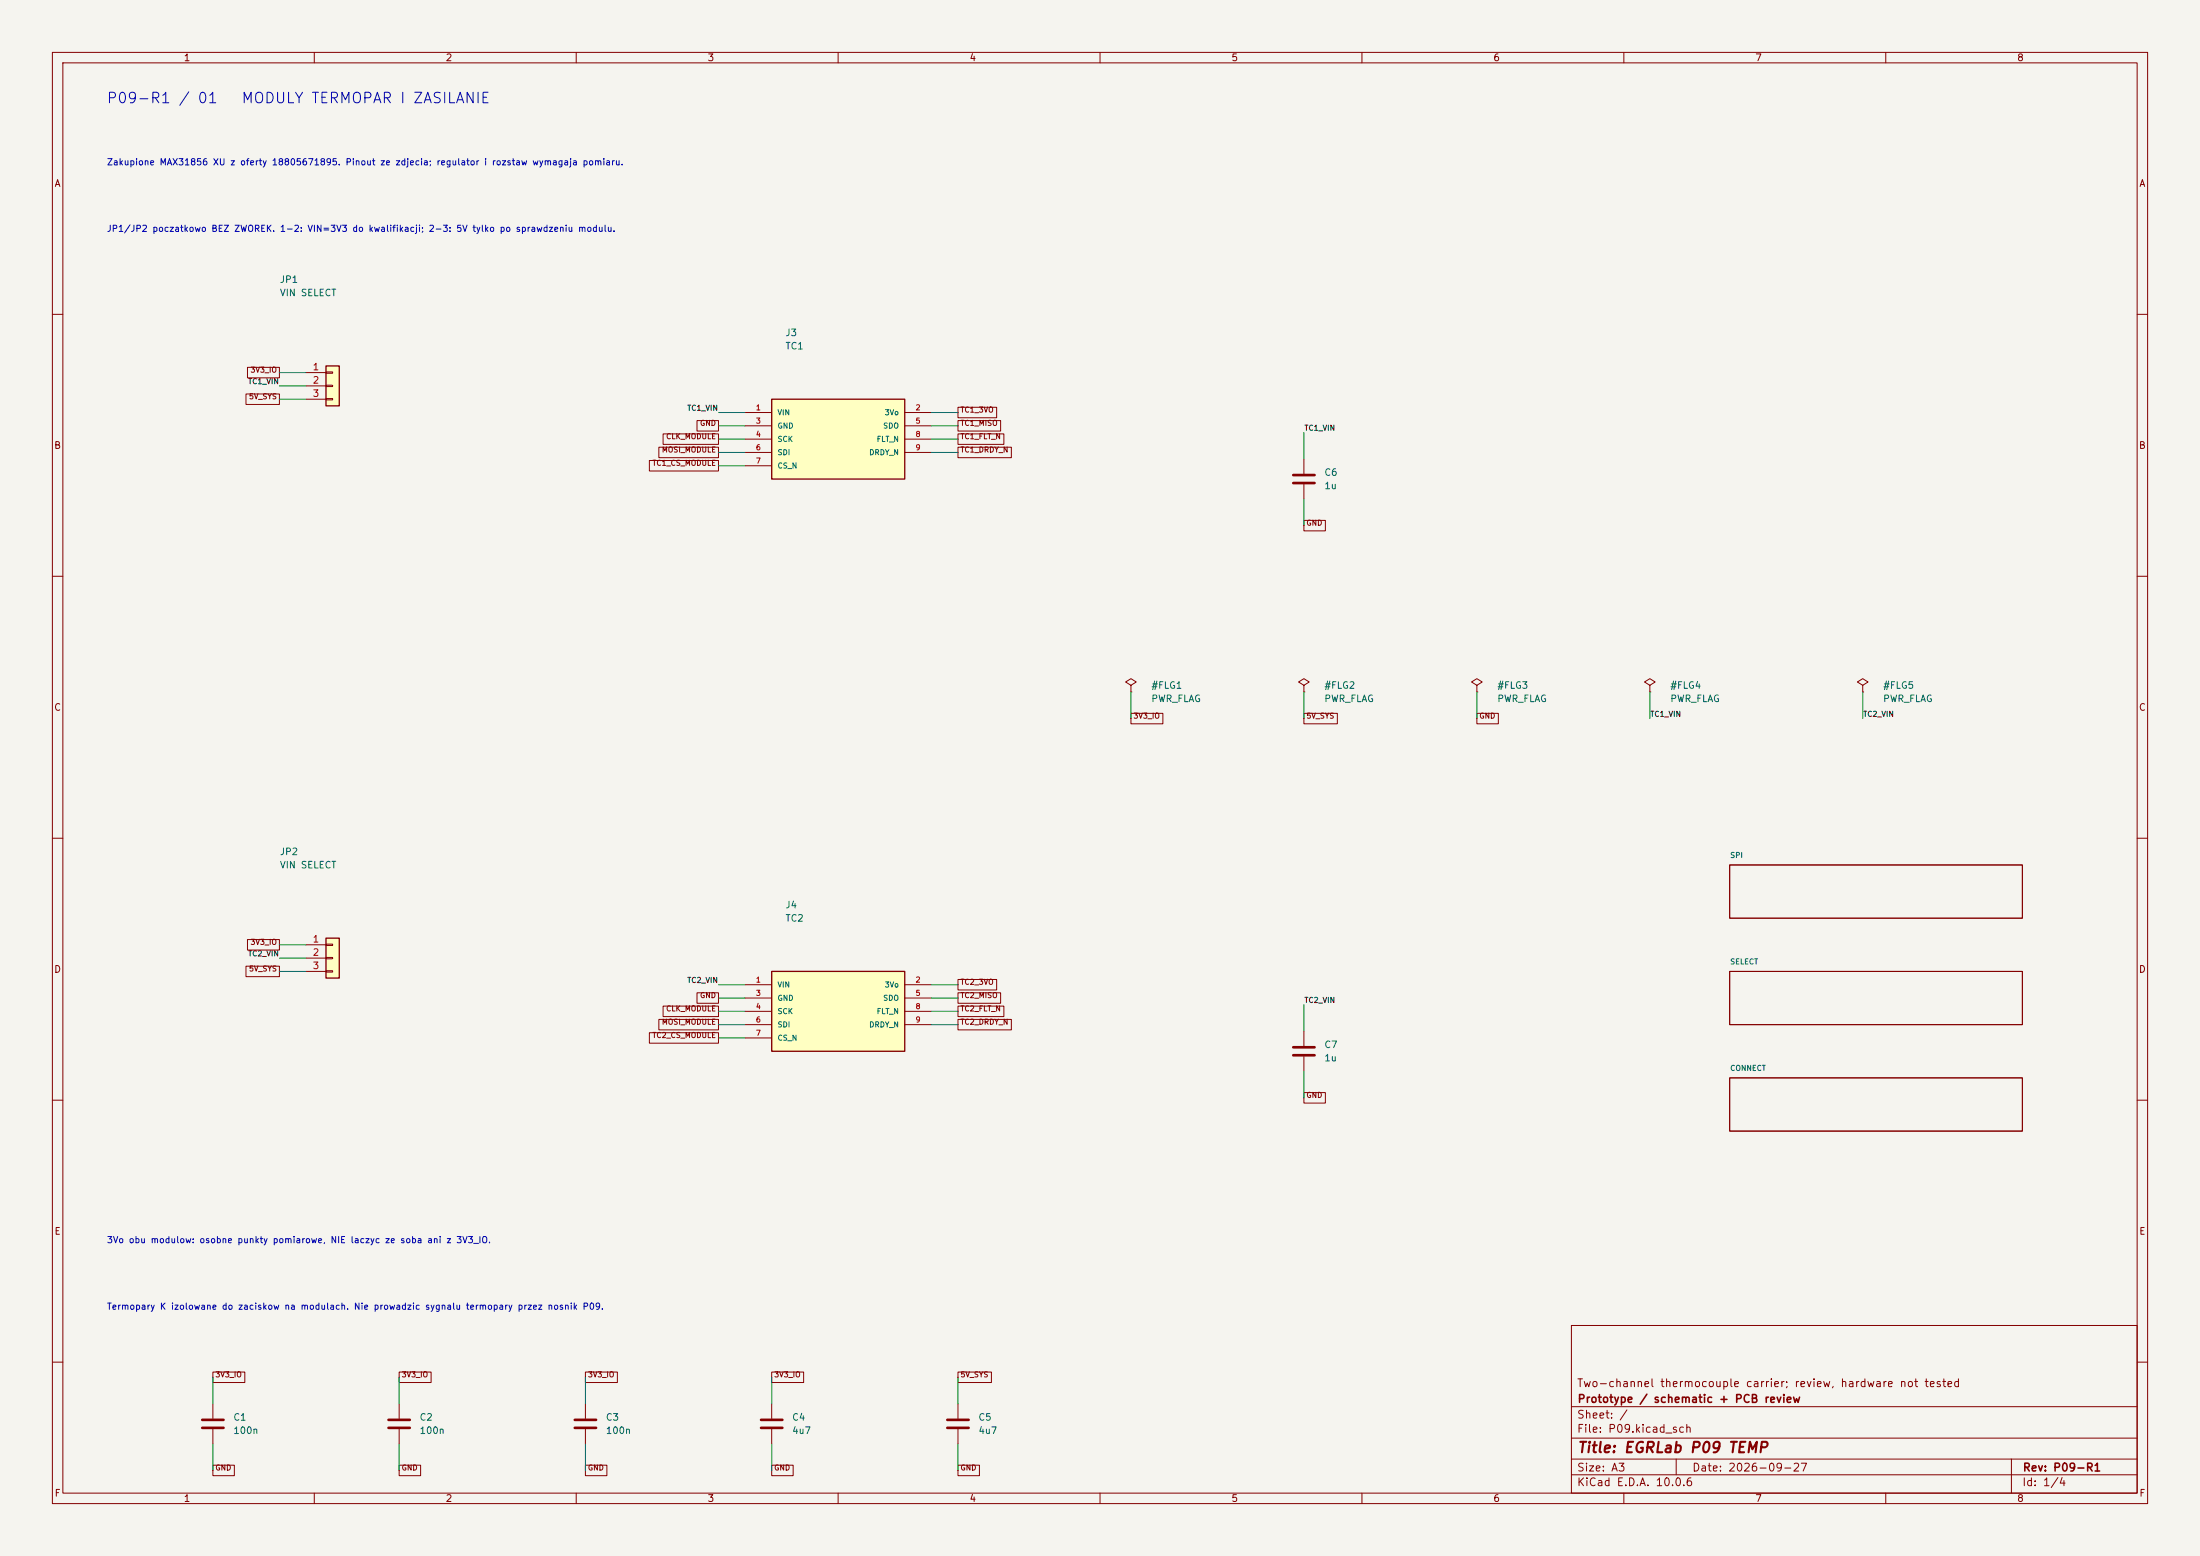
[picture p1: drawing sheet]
(kicad_sch (version 20250114) (generator "eeschema") (paper "A3") (title_block (title "EGRLab P09 TEMP") (date "2026-09-27") (rev "P09-R1") (company "Prototype / schematic + PCB review") (comment 1 "Two-channel thermocouple carrier; review, hardware not tested"))(lib_symbols (symbol "P09:Conn_01x03" (pin_names (offset 1.016) (hide yes)) (exclude_from_sim no) (in_bom yes) (on_board yes) (in_pos_files yes) (duplicate_pin_numbers_are_jumpers no) (symbol "Conn_01x03_1_1" (rectangle (start -1.27 3.81) (end 1.27 -3.81) (stroke (width 0.254) (type default)) (fill (type background))) (rectangle (start -1.27 2.667) (end 0 2.413) (stroke (width 0.1524) (type default)) (fill (type none))) (rectangle (start -1.27 0.127) (end 0 -0.127) (stroke (width 0.1524) (type default)) (fill (type none))) (rectangle (start -1.27 -2.413) (end 0 -2.667) (stroke (width 0.1524) (type default)) (fill (type none))) (pin passive line (at -5.08 2.54 0) (length 3.81) (name "Pin_1" (effects (font (size 1.27 1.27)))) (number "1" (effects (font (size 1.27 1.27))))) (pin passive line (at -5.08 0 0) (length 3.81) (name "Pin_2" (effects (font (size 1.27 1.27)))) (number "2" (effects (font (size 1.27 1.27))))) (pin passive line (at -5.08 -2.54 0) (length 3.81) (name "Pin_3" (effects (font (size 1.27 1.27)))) (number "3" (effects (font (size 1.27 1.27)))))) (embedded_fonts no))(symbol "P09:MAX31856_MODULE_SOCKET" (pin_names (offset 1.016)) (in_bom yes) (on_board yes) (symbol "MAX31856_MODULE_SOCKET_1_1" (rectangle (start -12.7 7.62) (end 12.7 -7.62) (stroke (width .254) (type default)) (fill (type background)))) (symbol "MAX31856_MODULE_SOCKET_1_0" (pin power_in line (at -17.78 5.08 0) (length 5.08) (name "VIN" (effects (font (size 1.0 1.0)))) (number "1" (effects (font (size 1 1))))) (pin power_in line (at -17.78 2.54 0) (length 5.08) (name "GND" (effects (font (size 1.0 1.0)))) (number "3" (effects (font (size 1 1))))) (pin input line (at -17.78 0.0 0) (length 5.08) (name "SCK" (effects (font (size 1.0 1.0)))) (number "4" (effects (font (size 1 1))))) (pin input line (at -17.78 -2.54 0) (length 5.08) (name "SDI" (effects (font (size 1.0 1.0)))) (number "6" (effects (font (size 1 1))))) (pin input line (at -17.78 -5.08 0) (length 5.08) (name "CS_N" (effects (font (size 1.0 1.0)))) (number "7" (effects (font (size 1 1))))) (pin passive line (at 17.78 5.08 180) (length 5.08) (name "3Vo" (effects (font (size 1.0 1.0)))) (number "2" (effects (font (size 1 1))))) (pin tri_state line (at 17.78 2.54 180) (length 5.08) (name "SDO" (effects (font (size 1.0 1.0)))) (number "5" (effects (font (size 1 1))))) (pin output line (at 17.78 0.0 180) (length 5.08) (name "FLT_N" (effects (font (size 1.0 1.0)))) (number "8" (effects (font (size 1 1))))) (pin output line (at 17.78 -2.54 180) (length 5.08) (name "DRDY_N" (effects (font (size 1.0 1.0)))) (number "9" (effects (font (size 1 1)))))))(symbol "P09:C" (pin_numbers (hide yes)) (pin_names (offset 0.254)) (exclude_from_sim no) (in_bom yes) (on_board yes) (in_pos_files yes) (duplicate_pin_numbers_are_jumpers no) (symbol "C_0_1" (polyline (pts (xy -2.032 0.762) (xy 2.032 0.762)) (stroke (width 0.508) (type default)) (fill (type none))) (polyline (pts (xy -2.032 -0.762) (xy 2.032 -0.762)) (stroke (width 0.508) (type default)) (fill (type none)))) (symbol "C_1_1" (pin passive line (at 0 3.81 270) (length 2.794) (name "" (effects (font (size 1.27 1.27)))) (number "1" (effects (font (size 1.27 1.27))))) (pin passive line (at 0 -3.81 90) (length 2.794) (name "" (effects (font (size 1.27 1.27)))) (number "2" (effects (font (size 1.27 1.27)))))) (embedded_fonts no))(symbol "P09:PWR_FLAG" (power global) (pin_numbers (hide yes)) (pin_names (offset 0) (hide yes)) (exclude_from_sim no) (in_bom yes) (on_board yes) (in_pos_files yes) (duplicate_pin_numbers_are_jumpers no) (symbol "PWR_FLAG_0_0" (pin power_out line (at 0 0 90) (length 0) (name "" (effects (font (size 1.27 1.27)))) (number "1" (effects (font (size 1.27 1.27)))))) (symbol "PWR_FLAG_0_1" (polyline (pts (xy 0 0) (xy 0 1.27) (xy -1.016 1.905) (xy 0 2.54) (xy 1.016 1.905) (xy 0 1.27)) (stroke (width 0) (type default)) (fill (type none)))) (embedded_fonts no)))(symbol (lib_id "P09:Conn_01x03") (at 63.5 73.66 0) (unit 1) (in_bom yes) (on_board yes) (dnp no) (property "Reference" "JP1" (at 53.34 53.34 0) (effects (font (size 1.27 1.27)) (justify left))) (property "Value" "VIN SELECT" (at 53.34 55.88 0) (effects (font (size 1.27 1.27)) (justify left)))(property "Footprint" "Connector_PinHeader_2.54mm:PinHeader_1x03_P2.54mm_Vertical" (at 63.5 73.66 0) (effects (font (size 1 1)) hide))(property "MPN" "Header 1x3 + one shunt (not fitted initially)" (at 63.5 73.66 0) (effects (font (size 1 1)) hide))(property "BaselineRef" "ADDED_VIN_SELECT" (at 63.5 73.66 0) (effects (font (size 1 1)) hide))(property "Datasheet" "" (at 63.5 73.66 0) (effects (font (size 1 1)) hide))(pin "1")(pin "2")(pin "3"))(symbol (lib_id "P09:MAX31856_MODULE_SOCKET") (at 160.02 83.82 0) (unit 1) (in_bom yes) (on_board yes) (dnp no) (property "Reference" "J3" (at 149.86 63.5 0) (effects (font (size 1.27 1.27)) (justify left))) (property "Value" "TC1" (at 149.86 66.04 0) (effects (font (size 1.27 1.27)) (justify left)))(property "Footprint" "P09:MAX31856_XU_socket" (at 160.02 83.82 0) (effects (font (size 1 1)) hide))(property "MPN" "Socket 1x9 2.54mm Au + owned MAX31856 module" (at 160.02 83.82 0) (effects (font (size 1 1)) hide))(property "BaselineRef" "TC1" (at 160.02 83.82 0) (effects (font (size 1 1)) hide))(property "Datasheet" "https://allegro.pl/oferta/max31856-modul-termopary-dla-typow-k-j-n-r-s-t-e-b-19-bitowy-modul-xu-18805671895" (at 160.02 83.82 0) (effects (font (size 1 1)) hide))(pin "1")(pin "3")(pin "4")(pin "6")(pin "7")(pin "2")(pin "5")(pin "8")(pin "9"))(symbol (lib_id "P09:C") (at 248.92 91.44 0) (unit 1) (in_bom yes) (on_board yes) (dnp no) (property "Reference" "C6" (at 252.73 90.17 0) (effects (font (size 1.27 1.27)) (justify left))) (property "Value" "1u" (at 252.73 92.71000000000001 0) (effects (font (size 1.27 1.27)) (justify left)))(property "Footprint" "Capacitor_SMD:C_0805_2012Metric" (at 248.92 91.44 0) (effects (font (size 1 1)) hide))(property "MPN" "X7R 25V 10% 0805 1u" (at 248.92 91.44 0) (effects (font (size 1 1)) hide))(property "BaselineRef" "P09_R1" (at 248.92 91.44 0) (effects (font (size 1 1)) hide))(property "Datasheet" "" (at 248.92 91.44 0) (effects (font (size 1 1)) hide))(pin "1")(pin "2"))(symbol (lib_id "P09:Conn_01x03") (at 63.5 182.88 0) (unit 1) (in_bom yes) (on_board yes) (dnp no) (property "Reference" "JP2" (at 53.34 162.56 0) (effects (font (size 1.27 1.27)) (justify left))) (property "Value" "VIN SELECT" (at 53.34 165.1 0) (effects (font (size 1.27 1.27)) (justify left)))(property "Footprint" "Connector_PinHeader_2.54mm:PinHeader_1x03_P2.54mm_Vertical" (at 63.5 182.88 0) (effects (font (size 1 1)) hide))(property "MPN" "Header 1x3 + one shunt (not fitted initially)" (at 63.5 182.88 0) (effects (font (size 1 1)) hide))(property "BaselineRef" "ADDED_VIN_SELECT" (at 63.5 182.88 0) (effects (font (size 1 1)) hide))(property "Datasheet" "" (at 63.5 182.88 0) (effects (font (size 1 1)) hide))(pin "1")(pin "2")(pin "3"))(symbol (lib_id "P09:MAX31856_MODULE_SOCKET") (at 160.02 193.04 0) (unit 1) (in_bom yes) (on_board yes) (dnp no) (property "Reference" "J4" (at 149.86 172.72 0) (effects (font (size 1.27 1.27)) (justify left))) (property "Value" "TC2" (at 149.86 175.26 0) (effects (font (size 1.27 1.27)) (justify left)))(property "Footprint" "P09:MAX31856_XU_socket" (at 160.02 193.04 0) (effects (font (size 1 1)) hide))(property "MPN" "Socket 1x9 2.54mm Au + owned MAX31856 module" (at 160.02 193.04 0) (effects (font (size 1 1)) hide))(property "BaselineRef" "TC2" (at 160.02 193.04 0) (effects (font (size 1 1)) hide))(property "Datasheet" "https://allegro.pl/oferta/max31856-modul-termopary-dla-typow-k-j-n-r-s-t-e-b-19-bitowy-modul-xu-18805671895" (at 160.02 193.04 0) (effects (font (size 1 1)) hide))(pin "1")(pin "3")(pin "4")(pin "6")(pin "7")(pin "2")(pin "5")(pin "8")(pin "9"))(symbol (lib_id "P09:C") (at 248.92 200.66 0) (unit 1) (in_bom yes) (on_board yes) (dnp no) (property "Reference" "C7" (at 252.73 199.39 0) (effects (font (size 1.27 1.27)) (justify left))) (property "Value" "1u" (at 252.73 201.92999999999998 0) (effects (font (size 1.27 1.27)) (justify left)))(property "Footprint" "Capacitor_SMD:C_0805_2012Metric" (at 248.92 200.66 0) (effects (font (size 1 1)) hide))(property "MPN" "X7R 25V 10% 0805 1u" (at 248.92 200.66 0) (effects (font (size 1 1)) hide))(property "BaselineRef" "P09_R1" (at 248.92 200.66 0) (effects (font (size 1 1)) hide))(property "Datasheet" "" (at 248.92 200.66 0) (effects (font (size 1 1)) hide))(pin "1")(pin "2"))(text "Zakupione MAX31856 XU z oferty 18805671895. Pinout ze zdjecia; regulator i rozstaw wymagaja pomiaru." (at 20.32 30.48 0) (effects (font (size 1.2 1.2)) (justify left top)))(text "JP1/JP2 poczatkowo BEZ ZWOREK. 1-2: VIN=3V3 do kwalifikacji; 2-3: 5V tylko po sprawdzeniu modulu." (at 20.32 43.18 0) (effects (font (size 1.2 1.2)) (justify left top)))(text "3Vo obu modulow: osobne punkty pomiarowe, NIE laczyc ze soba ani z 3V3_IO." (at 20.32 236.22 0) (effects (font (size 1.2 1.2)) (justify left top)))(text "Termopary K izolowane do zaciskow na modulach. Nie prowadzic sygnalu termopary przez nosnik P09." (at 20.32 248.92 0) (effects (font (size 1.2 1.2)) (justify left top)))(symbol (lib_id "P09:C") (at 40.64 271.78 0) (unit 1) (in_bom yes) (on_board yes) (dnp no) (property "Reference" "C1" (at 44.45 270.51 0) (effects (font (size 1.27 1.27)) (justify left))) (property "Value" "100n" (at 44.45 273.05 0) (effects (font (size 1.27 1.27)) (justify left)))(property "Footprint" "Capacitor_SMD:C_0805_2012Metric" (at 40.64 271.78 0) (effects (font (size 1 1)) hide))(property "MPN" "X7R 25V 10% 0805 100n" (at 40.64 271.78 0) (effects (font (size 1 1)) hide))(property "BaselineRef" "P09_R1" (at 40.64 271.78 0) (effects (font (size 1 1)) hide))(property "Datasheet" "" (at 40.64 271.78 0) (effects (font (size 1 1)) hide))(pin "1")(pin "2"))(symbol (lib_id "P09:C") (at 76.2 271.78 0) (unit 1) (in_bom yes) (on_board yes) (dnp no) (property "Reference" "C2" (at 80.01 270.51 0) (effects (font (size 1.27 1.27)) (justify left))) (property "Value" "100n" (at 80.01 273.05 0) (effects (font (size 1.27 1.27)) (justify left)))(property "Footprint" "Capacitor_SMD:C_0805_2012Metric" (at 76.2 271.78 0) (effects (font (size 1 1)) hide))(property "MPN" "X7R 25V 10% 0805 100n" (at 76.2 271.78 0) (effects (font (size 1 1)) hide))(property "BaselineRef" "P09_R1" (at 76.2 271.78 0) (effects (font (size 1 1)) hide))(property "Datasheet" "" (at 76.2 271.78 0) (effects (font (size 1 1)) hide))(pin "1")(pin "2"))(symbol (lib_id "P09:C") (at 111.76 271.78 0) (unit 1) (in_bom yes) (on_board yes) (dnp no) (property "Reference" "C3" (at 115.57000000000001 270.51 0) (effects (font (size 1.27 1.27)) (justify left))) (property "Value" "100n" (at 115.57000000000001 273.05 0) (effects (font (size 1.27 1.27)) (justify left)))(property "Footprint" "Capacitor_SMD:C_0805_2012Metric" (at 111.76 271.78 0) (effects (font (size 1 1)) hide))(property "MPN" "X7R 25V 10% 0805 100n" (at 111.76 271.78 0) (effects (font (size 1 1)) hide))(property "BaselineRef" "P09_R1" (at 111.76 271.78 0) (effects (font (size 1 1)) hide))(property "Datasheet" "" (at 111.76 271.78 0) (effects (font (size 1 1)) hide))(pin "1")(pin "2"))(symbol (lib_id "P09:C") (at 147.32 271.78 0) (unit 1) (in_bom yes) (on_board yes) (dnp no) (property "Reference" "C4" (at 151.13 270.51 0) (effects (font (size 1.27 1.27)) (justify left))) (property "Value" "4u7" (at 151.13 273.05 0) (effects (font (size 1.27 1.27)) (justify left)))(property "Footprint" "Capacitor_SMD:C_0805_2012Metric" (at 147.32 271.78 0) (effects (font (size 1 1)) hide))(property "MPN" "X7R 25V 10% 0805 4u7" (at 147.32 271.78 0) (effects (font (size 1 1)) hide))(property "BaselineRef" "P09_R1" (at 147.32 271.78 0) (effects (font (size 1 1)) hide))(property "Datasheet" "" (at 147.32 271.78 0) (effects (font (size 1 1)) hide))(pin "1")(pin "2"))(symbol (lib_id "P09:C") (at 182.88 271.78 0) (unit 1) (in_bom yes) (on_board yes) (dnp no) (property "Reference" "C5" (at 186.69 270.51 0) (effects (font (size 1.27 1.27)) (justify left))) (property "Value" "4u7" (at 186.69 273.05 0) (effects (font (size 1.27 1.27)) (justify left)))(property "Footprint" "Capacitor_SMD:C_0805_2012Metric" (at 182.88 271.78 0) (effects (font (size 1 1)) hide))(property "MPN" "X7R 25V 10% 0805 4u7" (at 182.88 271.78 0) (effects (font (size 1 1)) hide))(property "BaselineRef" "P09_R1" (at 182.88 271.78 0) (effects (font (size 1 1)) hide))(property "Datasheet" "" (at 182.88 271.78 0) (effects (font (size 1 1)) hide))(pin "1")(pin "2"))(symbol (lib_id "P09:PWR_FLAG") (at 215.9 132.08 0) (unit 1) (in_bom yes) (on_board yes) (dnp no) (property "Reference" "#FLG1" (at 219.71 130.81 0) (effects (font (size 1.27 1.27)) (justify left))) (property "Value" "PWR_FLAG" (at 219.71 133.35 0) (effects (font (size 1.27 1.27)) (justify left)))(property "Footprint" "" (at 215.9 132.08 0) (effects (font (size 1 1)) hide))(property "MPN" "" (at 215.9 132.08 0) (effects (font (size 1 1)) hide))(property "BaselineRef" "ERC_SOURCE" (at 215.9 132.08 0) (effects (font (size 1 1)) hide))(property "Datasheet" "" (at 215.9 132.08 0) (effects (font (size 1 1)) hide))(pin "1"))(symbol (lib_id "P09:PWR_FLAG") (at 248.92 132.08 0) (unit 1) (in_bom yes) (on_board yes) (dnp no) (property "Reference" "#FLG2" (at 252.73 130.81 0) (effects (font (size 1.27 1.27)) (justify left))) (property "Value" "PWR_FLAG" (at 252.73 133.35 0) (effects (font (size 1.27 1.27)) (justify left)))(property "Footprint" "" (at 248.92 132.08 0) (effects (font (size 1 1)) hide))(property "MPN" "" (at 248.92 132.08 0) (effects (font (size 1 1)) hide))(property "BaselineRef" "ERC_SOURCE" (at 248.92 132.08 0) (effects (font (size 1 1)) hide))(property "Datasheet" "" (at 248.92 132.08 0) (effects (font (size 1 1)) hide))(pin "1"))(symbol (lib_id "P09:PWR_FLAG") (at 281.94 132.08 0) (unit 1) (in_bom yes) (on_board yes) (dnp no) (property "Reference" "#FLG3" (at 285.75 130.81 0) (effects (font (size 1.27 1.27)) (justify left))) (property "Value" "PWR_FLAG" (at 285.75 133.35 0) (effects (font (size 1.27 1.27)) (justify left)))(property "Footprint" "" (at 281.94 132.08 0) (effects (font (size 1 1)) hide))(property "MPN" "" (at 281.94 132.08 0) (effects (font (size 1 1)) hide))(property "BaselineRef" "ERC_SOURCE" (at 281.94 132.08 0) (effects (font (size 1 1)) hide))(property "Datasheet" "" (at 281.94 132.08 0) (effects (font (size 1 1)) hide))(pin "1"))(symbol (lib_id "P09:PWR_FLAG") (at 314.96 132.08 0) (unit 1) (in_bom yes) (on_board yes) (dnp no) (property "Reference" "#FLG4" (at 318.77 130.81 0) (effects (font (size 1.27 1.27)) (justify left))) (property "Value" "PWR_FLAG" (at 318.77 133.35 0) (effects (font (size 1.27 1.27)) (justify left)))(property "Footprint" "" (at 314.96 132.08 0) (effects (font (size 1 1)) hide))(property "MPN" "" (at 314.96 132.08 0) (effects (font (size 1 1)) hide))(property "BaselineRef" "ERC_SOURCE" (at 314.96 132.08 0) (effects (font (size 1 1)) hide))(property "Datasheet" "" (at 314.96 132.08 0) (effects (font (size 1 1)) hide))(pin "1"))(symbol (lib_id "P09:PWR_FLAG") (at 355.6 132.08 0) (unit 1) (in_bom yes) (on_board yes) (dnp no) (property "Reference" "#FLG5" (at 359.41 130.81 0) (effects (font (size 1.27 1.27)) (justify left))) (property "Value" "PWR_FLAG" (at 359.41 133.35 0) (effects (font (size 1.27 1.27)) (justify left)))(property "Footprint" "" (at 355.6 132.08 0) (effects (font (size 1 1)) hide))(property "MPN" "" (at 355.6 132.08 0) (effects (font (size 1 1)) hide))(property "BaselineRef" "ERC_SOURCE" (at 355.6 132.08 0) (effects (font (size 1 1)) hide))(property "Datasheet" "" (at 355.6 132.08 0) (effects (font (size 1 1)) hide))(pin "1"))(text "P09-R1 / 01   MODULY TERMOPAR I ZASILANIE" (at 20.32 17.78 0) (effects (font (size 2 2)) (justify left top)))(sheet (at 330.2 165.1) (size 55.88 10.16) (stroke (width .15) (type default)) (fill (color 0 0 0 0)) (property "Sheetname" "SPI" (at 330.2 163.82999999999998 0) (effects (font (size 1 1)) (justify left bottom))) (property "Sheetfile" "SPI.kicad_sch" (at 330.2 175.26 0) (effects (font (size 1 1)) hide)))(sheet (at 330.2 185.42) (size 55.88 10.16) (stroke (width .15) (type default)) (fill (color 0 0 0 0)) (property "Sheetname" "SELECT" (at 330.2 184.14999999999998 0) (effects (font (size 1 1)) (justify left bottom))) (property "Sheetfile" "SELECT.kicad_sch" (at 330.2 195.57999999999998 0) (effects (font (size 1 1)) hide)))(sheet (at 330.2 205.74) (size 55.88 10.16) (stroke (width .15) (type default)) (fill (color 0 0 0 0)) (property "Sheetname" "CONNECT" (at 330.2 204.47 0) (effects (font (size 1 1)) (justify left bottom))) (property "Sheetfile" "CONNECT.kicad_sch" (at 330.2 215.9 0) (effects (font (size 1 1)) hide)))(wire (pts (xy 58.42 71.12) (xy 53.34 71.12)) (stroke (width 0) (type default)))(global_label "3V3_IO" (shape passive) (at 53.34 71.12 0) (effects (font (size 1 1)) (justify right bottom)))(wire (pts (xy 58.42 73.66) (xy 53.34 73.66)) (stroke (width 0) (type default)))(label "TC1_VIN"  (at 53.34 73.66 0) (effects (font (size 1 1)) (justify right bottom)))(wire (pts (xy 58.42 76.2) (xy 53.34 76.2)) (stroke (width 0) (type default)))(global_label "5V_SYS" (shape passive) (at 53.34 76.2 0) (effects (font (size 1 1)) (justify right bottom)))(wire (pts (xy 142.24 78.74) (xy 137.16 78.74)) (stroke (width 0) (type default)))(label "TC1_VIN"  (at 137.16 78.74 0) (effects (font (size 1 1)) (justify right bottom)))(wire (pts (xy 142.24 81.28) (xy 137.16 81.28)) (stroke (width 0) (type default)))(global_label "GND" (shape passive) (at 137.16 81.28 0) (effects (font (size 1 1)) (justify right bottom)))(wire (pts (xy 142.24 83.82) (xy 137.16 83.82)) (stroke (width 0) (type default)))(global_label "CLK_MODULE" (shape passive) (at 137.16 83.82 0) (effects (font (size 1 1)) (justify right bottom)))(wire (pts (xy 142.24 86.36) (xy 137.16 86.36)) (stroke (width 0) (type default)))(global_label "MOSI_MODULE" (shape passive) (at 137.16 86.36 0) (effects (font (size 1 1)) (justify right bottom)))(wire (pts (xy 142.24 88.9) (xy 137.16 88.9)) (stroke (width 0) (type default)))(global_label "TC1_CS_MODULE" (shape passive) (at 137.16 88.9 0) (effects (font (size 1 1)) (justify right bottom)))(wire (pts (xy 177.8 78.74) (xy 182.88 78.74)) (stroke (width 0) (type default)))(global_label "TC1_3VO" (shape passive) (at 182.88 78.74 0) (effects (font (size 1 1)) (justify left bottom)))(wire (pts (xy 177.8 81.28) (xy 182.88 81.28)) (stroke (width 0) (type default)))(global_label "TC1_MISO" (shape passive) (at 182.88 81.28 0) (effects (font (size 1 1)) (justify left bottom)))(wire (pts (xy 177.8 83.82) (xy 182.88 83.82)) (stroke (width 0) (type default)))(global_label "TC1_FLT_N" (shape passive) (at 182.88 83.82 0) (effects (font (size 1 1)) (justify left bottom)))(wire (pts (xy 177.8 86.36) (xy 182.88 86.36)) (stroke (width 0) (type default)))(global_label "TC1_DRDY_N" (shape passive) (at 182.88 86.36 0) (effects (font (size 1 1)) (justify left bottom)))(wire (pts (xy 248.92 87.63) (xy 248.92 82.55)) (stroke (width 0) (type default)))(label "TC1_VIN"  (at 248.92 82.55 0) (effects (font (size 1 1)) (justify left bottom)))(wire (pts (xy 248.92 95.25) (xy 248.92 100.33)) (stroke (width 0) (type default)))(global_label "GND" (shape passive) (at 248.92 100.33 0) (effects (font (size 1 1)) (justify left bottom)))(wire (pts (xy 58.42 180.34) (xy 53.34 180.34)) (stroke (width 0) (type default)))(global_label "3V3_IO" (shape passive) (at 53.34 180.34 0) (effects (font (size 1 1)) (justify right bottom)))(wire (pts (xy 58.42 182.88) (xy 53.34 182.88)) (stroke (width 0) (type default)))(label "TC2_VIN"  (at 53.34 182.88 0) (effects (font (size 1 1)) (justify right bottom)))(wire (pts (xy 58.42 185.42) (xy 53.34 185.42)) (stroke (width 0) (type default)))(global_label "5V_SYS" (shape passive) (at 53.34 185.42 0) (effects (font (size 1 1)) (justify right bottom)))(wire (pts (xy 142.24 187.96) (xy 137.16 187.96)) (stroke (width 0) (type default)))(label "TC2_VIN"  (at 137.16 187.96 0) (effects (font (size 1 1)) (justify right bottom)))(wire (pts (xy 142.24 190.5) (xy 137.16 190.5)) (stroke (width 0) (type default)))(global_label "GND" (shape passive) (at 137.16 190.5 0) (effects (font (size 1 1)) (justify right bottom)))(wire (pts (xy 142.24 193.04) (xy 137.16 193.04)) (stroke (width 0) (type default)))(global_label "CLK_MODULE" (shape passive) (at 137.16 193.04 0) (effects (font (size 1 1)) (justify right bottom)))(wire (pts (xy 142.24 195.58) (xy 137.16 195.58)) (stroke (width 0) (type default)))(global_label "MOSI_MODULE" (shape passive) (at 137.16 195.58 0) (effects (font (size 1 1)) (justify right bottom)))(wire (pts (xy 142.24 198.12) (xy 137.16 198.12)) (stroke (width 0) (type default)))(global_label "TC2_CS_MODULE" (shape passive) (at 137.16 198.12 0) (effects (font (size 1 1)) (justify right bottom)))(wire (pts (xy 177.8 187.96) (xy 182.88 187.96)) (stroke (width 0) (type default)))(global_label "TC2_3VO" (shape passive) (at 182.88 187.96 0) (effects (font (size 1 1)) (justify left bottom)))(wire (pts (xy 177.8 190.5) (xy 182.88 190.5)) (stroke (width 0) (type default)))(global_label "TC2_MISO" (shape passive) (at 182.88 190.5 0) (effects (font (size 1 1)) (justify left bottom)))(wire (pts (xy 177.8 193.04) (xy 182.88 193.04)) (stroke (width 0) (type default)))(global_label "TC2_FLT_N" (shape passive) (at 182.88 193.04 0) (effects (font (size 1 1)) (justify left bottom)))(wire (pts (xy 177.8 195.58) (xy 182.88 195.58)) (stroke (width 0) (type default)))(global_label "TC2_DRDY_N" (shape passive) (at 182.88 195.58 0) (effects (font (size 1 1)) (justify left bottom)))(wire (pts (xy 248.92 196.85) (xy 248.92 191.77)) (stroke (width 0) (type default)))(label "TC2_VIN"  (at 248.92 191.77 0) (effects (font (size 1 1)) (justify left bottom)))(wire (pts (xy 248.92 204.47) (xy 248.92 209.55)) (stroke (width 0) (type default)))(global_label "GND" (shape passive) (at 248.92 209.55 0) (effects (font (size 1 1)) (justify left bottom)))(wire (pts (xy 40.64 267.97) (xy 40.64 262.89)) (stroke (width 0) (type default)))(global_label "3V3_IO" (shape passive) (at 40.64 262.89 0) (effects (font (size 1 1)) (justify left bottom)))(wire (pts (xy 40.64 275.59) (xy 40.64 280.67)) (stroke (width 0) (type default)))(global_label "GND" (shape passive) (at 40.64 280.67 0) (effects (font (size 1 1)) (justify left bottom)))(wire (pts (xy 76.2 267.97) (xy 76.2 262.89)) (stroke (width 0) (type default)))(global_label "3V3_IO" (shape passive) (at 76.2 262.89 0) (effects (font (size 1 1)) (justify left bottom)))(wire (pts (xy 76.2 275.59) (xy 76.2 280.67)) (stroke (width 0) (type default)))(global_label "GND" (shape passive) (at 76.2 280.67 0) (effects (font (size 1 1)) (justify left bottom)))(wire (pts (xy 111.76 267.97) (xy 111.76 262.89)) (stroke (width 0) (type default)))(global_label "3V3_IO" (shape passive) (at 111.76 262.89 0) (effects (font (size 1 1)) (justify left bottom)))(wire (pts (xy 111.76 275.59) (xy 111.76 280.67)) (stroke (width 0) (type default)))(global_label "GND" (shape passive) (at 111.76 280.67 0) (effects (font (size 1 1)) (justify left bottom)))(wire (pts (xy 147.32 267.97) (xy 147.32 262.89)) (stroke (width 0) (type default)))(global_label "3V3_IO" (shape passive) (at 147.32 262.89 0) (effects (font (size 1 1)) (justify left bottom)))(wire (pts (xy 147.32 275.59) (xy 147.32 280.67)) (stroke (width 0) (type default)))(global_label "GND" (shape passive) (at 147.32 280.67 0) (effects (font (size 1 1)) (justify left bottom)))(wire (pts (xy 182.88 267.97) (xy 182.88 262.89)) (stroke (width 0) (type default)))(global_label "5V_SYS" (shape passive) (at 182.88 262.89 0) (effects (font (size 1 1)) (justify left bottom)))(wire (pts (xy 182.88 275.59) (xy 182.88 280.67)) (stroke (width 0) (type default)))(global_label "GND" (shape passive) (at 182.88 280.67 0) (effects (font (size 1 1)) (justify left bottom)))(wire (pts (xy 215.9 132.08) (xy 215.9 137.16)) (stroke (width 0) (type default)))(global_label "3V3_IO" (shape passive) (at 215.9 137.16 0) (effects (font (size 1 1)) (justify left bottom)))(wire (pts (xy 248.92 132.08) (xy 248.92 137.16)) (stroke (width 0) (type default)))(global_label "5V_SYS" (shape passive) (at 248.92 137.16 0) (effects (font (size 1 1)) (justify left bottom)))(wire (pts (xy 281.94 132.08) (xy 281.94 137.16)) (stroke (width 0) (type default)))(global_label "GND" (shape passive) (at 281.94 137.16 0) (effects (font (size 1 1)) (justify left bottom)))(wire (pts (xy 314.96 132.08) (xy 314.96 137.16)) (stroke (width 0) (type default)))(label "TC1_VIN"  (at 314.96 137.16 0) (effects (font (size 1 1)) (justify left bottom)))(wire (pts (xy 355.6 132.08) (xy 355.6 137.16)) (stroke (width 0) (type default)))(label "TC2_VIN"  (at 355.6 137.16 0) (effects (font (size 1 1)) (justify left bottom)))(sheet_instances (path "" (page "1"))))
